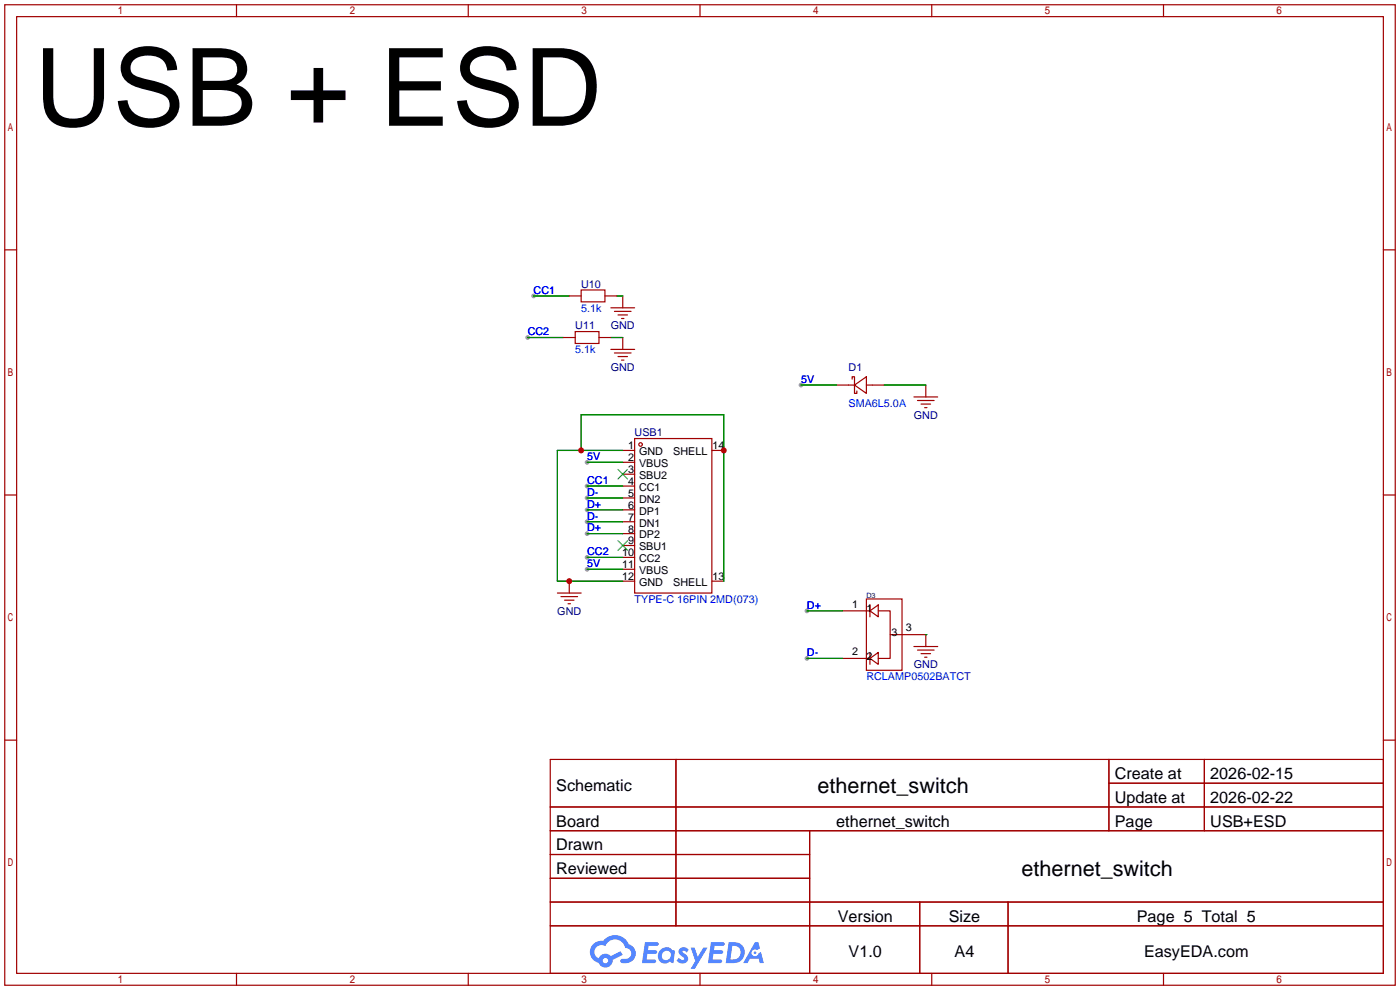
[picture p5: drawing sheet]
<svg xmlns="http://www.w3.org/2000/svg" width="299mm" height="212mm" viewBox="0 0 299 212" stroke-linecap="round" stroke-linejoin="round" font-family="sans-serif">
<g fill="#999">
<circle cx="125.5" cy="98.8" r=".51"/>
<circle cx="125.5" cy="121.7" r=".51"/>
<circle cx="171.2" cy="82.3" r=".51"/>
<circle cx="125.5" cy="103.9" r=".51"/>
<circle cx="125.5" cy="119.1" r=".51"/>
<circle cx="114" cy="63.2" r=".51"/>
<circle cx="112.8" cy="72.1" r=".51"/>
<circle cx="125.5" cy="109" r=".51"/>
<circle cx="125.5" cy="114" r=".51"/>
<circle cx="125.5" cy="111.5" r=".51"/>
<circle cx="125.5" cy="106.4" r=".51"/>
<circle cx="172.5" cy="130.6" r=".51"/>
<circle cx="172.5" cy="140.7" r=".51"/>
</g>
<g fill="none" stroke="#a10000" stroke-width=".25">
<path d="M1 1h297.2v209.6h-297.2zM3.6 3.6h292.1v204.4h-292.1zM50.5 1v2.6M100.1 1v2.6M149.6 1v2.6M199.1 1v2.6M248.7 1v2.6M1 53.4h2.6M295.7 53.4h2.5M1 105.8h2.6M295.7 105.8h2.5M1 158.2h2.6"/>
<path d="M295.7 158.2h2.5M117.6 162.3h178.1v45.7h-178.1zM117.6 172.5h178.1M117.6 177.5h178.1M144.5 162.3v35.6M173 177.5v30.5M237 162.3v15.2M237 167.4h58.7M257.4 162.3v15.2M117.6 182.6h55.4M117.6 192.8h178.1M117.6 187.7h55.4"/>
<path d="M117.6 197.9h178.1M196.6 192.8v15.2M215.4 192.8v15.2M50.5 208v2.6M100.1 208v2.6M149.6 208v2.6M199.1 208v2.6M248.7 208v2.6"/>
</g>
<g fill="#5487ff">
<path d="M145.3 202.7a1.3 1.3 0 0 1 1.9 .3l-.4 .6a.54 .54 0 0 0-.9-.2l.1 .2a1.34 1.34 0 0 1 .9 1.8 1.47 1.47 0 0 1-2.3-.1l.5-.6 .8 .5a.31 .31 0 0 0 .4-.3 .31 .31 0 0 0-.3-.4 1.12 1.12 0 0 1-.7-1.8z"/>
<path d="M147.6 202.5h.9l.6 2 1.2-2h.9l-2.7 4.6h-.9l1-1.7z"/>
<path d="M137.8 201.4h1.7a1.31 1.31 0 0 1 1.2 .2 .4 .4 0 0 1-.3 .5l-1.8 .1-.1 .9h1.6a.4 .4 0 0 1 .4 .4 .4 .4 0 0 1-.5 .4h-1.6l-.2 1.2h1.4a.46 .46 0 0 1 .5 0 .46 .46 0 0 1 .1 .5l-.4 .2h-2.6z"/>
<path d="M151.9 201.4h1.7a1.32 1.32 0 0 1 1.2 .2 .39 .39 0 0 1-.3 .5l-1.8 .1-.1 .9h1.6a.4 .4 0 0 1 .4 .4 .4 .4 0 0 1-.4 .4h-1.7l-.2 1.2h1.4a.46 .46 0 0 1 .5 0 .46 .46 0 0 1 .1 .5l-.4 .2h-2.6z"/>
<path d="M161.3 201.4h.8l.3 1.3-.6 .4a.75 .75 0 0 0-1.1 .3 .75 .75 0 0 0 .5 1 .75 .75 0 0 0 .9-.7l.5-.2 .6 2.3h-.8l-.3-.9h-1.8l-.5 .9h-1z"/>
<path d="M155.7 201.4l-.6 4.4h1.5a2.27 2.27 0 0 0 2.6-2.2 2.27 2.27 0 0 0-2.7-2.2zM156.5 202.1a1.5 1.5 0 0 1 1.8 1.6 1.5 1.5 0 0 1-1.9 1.4h-.3z"/>
<path d="M141.2 203a1.6 1.6 0 0 0-.3 2.3 1.6 1.6 0 0 0 2.3 .2l.7 .3 .3-2.4-.1-.3-.5-.1a1.58 1.58 0 0 0-2.4 0zM141.8 203.5a.98 .98 0 0 1 1.6 .4 .98 .98 0 0 1-1.1 1.3 .94 .94 0 0 1-.9-.7 .94 .94 0 0 1 .4-1z"/>
<path d="M126.8 201.8a2.37 2.37 0 0 0 1.1 4 1.54 1.54 0 0 0 1.8 1 1.54 1.54 0 0 0 1.2-1.6l2.2-1.1-.5-.8-2 1a1.57 1.57 0 0 0-2.7 .5 1.5 1.5 0 0 1-.7-2.1 1.5 1.5 0 0 1 2.2-.5 2.23 2.23 0 0 1 2.3-1.4 2.23 2.23 0 0 1 2 1.8 1.16 1.16 0 0 1 1.2 1.1 1.16 1.16 0 0 1-1.1 1.2h-.7a.47 .47 0 0 0-.5 .4 .47 .47 0 0 0 .4 .5 2.17 2.17 0 0 0 2.5-.9 2.17 2.17 0 0 0-.3-2.7l-.8-.4a3.2 3.2 0 0 0-5.5-.7l-1.1 .1zM128.8 205.3a.6 .6 0 0 1 1.2 0 .6 .6 0 0 1-1.2 0z"/>
<circle cx="161.4" cy="203.6" r=".28"/>
</g>
<g fill="none" stroke="#a10000" stroke-width=".25">
<path d="M120.4 72.1h2.5M121.7 63.2h2.5M122.9 70.9h5.1v2.5h-5.1zM124.2 62h5.1v2.5h-5.1zM128 72.1h2.6M129.3 63.2h2.5M130.6 65.8h5M130.6 74.7h5M131.3 66.5h3.6M131.3 75.4h3.6M132.1 67.3h2M132.1 76.2h2"/>
<path d="M132.8 68.1h.5M132.8 77h.5M133.1 63.2v2.6M133.1 72.1v2.6M133.1 96.3h2.5M133.1 98.8h2.5M135.6 93.7h16.5v33h-16.5zM152.1 96.3h2.6M178.8 82.3h3.8M182.1 81v-.5h.5v3.6h.5v-.5M182.6 82.3l2.6-1.8v3.6zM185.2 82.3h3.8"/>
<path d="M195.3 84.8h5.1M196.1 85.6h3.5M196.8 86.4h2.1M197.6 87.1h.5M197.9 82.3v2.5M133.1 101.3h2.5M133.1 103.9h2.5M133.1 106.4h2.5M133.1 109h2.5M133.1 111.5h2.5M133.1 114h2.5M133.1 116.6h2.5"/>
<path d="M133.1 119.1h2.5M119.1 126.7h5.1M119.9 127.5h3.5M120.6 128.3h2.1M121.4 129h.5M121.7 124.2v2.5M133.1 121.7h2.5M133.1 124.2h2.5M152.1 124.2h2.6M180.1 130.6h5.8M185.2 128h7.6v15.3h-7.6zM185.9 130.6l1.8-1.3v2.5z"/>
<path d="M185.9 129.3v2.5M185.9 139.4v2.6M187.7 130.6h2.5v10.1h-2.5M190.2 135.6h7.7v2.6M195.3 138.2h5.1M196.1 138.9h3.5M196.8 139.7h2.1M180.1 140.7h5.8M185.9 140.7l1.8-1.3v2.6zM197.6 140.5h.5"/>
<circle cx="136.9" cy="95" r=".38"/>
</g>
<path d="M132.1 100.3l2 2.1M132.1 115.6l2 2M134.1 100.3l-2 2.1M134.1 115.6l-2 2" fill="none" stroke="#3c3" stroke-width=".25"/>
<g fill="none" stroke="#008700" stroke-width=".25">
<path d="M112.8 72.1h7.6M114 63.2h7.7M130.6 72.1h2.5M131.8 63.2h1.3M124.2 96.3v-7.7h30.5v35.6M125.5 98.8h7.6M133.1 96.3h-14v27.9h14M171.2 82.3h7.6M189 82.3h8.9M125.5 103.9h7.6M125.5 119.1h7.6M125.5 109h7.6"/>
<path d="M125.5 114h7.6M125.5 111.5h7.6M125.5 106.4h7.6M125.5 121.7h7.6M172.5 130.6h7.6M197.9 135.6h.1M172.5 140.7h7.6"/>
</g>
<g fill="#c00">
<circle cx="124.2" cy="96.3" r=".63"/>
<circle cx="154.7" cy="96.3" r=".63"/>
<circle cx="121.7" cy="124.2" r=".63"/>
</g>
<text font-size="23.1" x="7.4" y="26.9">USB + ESD</text>
<g font-size="4.6">
<text x="174.7" y="169.4">ethernet_switch</text>
<text x="218.3" y="187.2">ethernet_switch</text>
</g>
<g font-size="3.5">
<text x="238.3" y="166.5">Create at</text>
<text x="258.7" y="166.5">2026-02-15</text>
<text x="118.9" y="169.1">Schematic</text>
<text x="238.3" y="171.6">Update at</text>
<text x="258.7" y="171.6">2026-02-22</text>
<text x="118.9" y="176.7">Board</text>
<text x="178.7" y="176.7">ethernet_switch</text>
<text x="238.3" y="176.7">Page</text>
<text x="258.7" y="176.7">USB+ESD</text>
<text x="118.9" y="181.8">Drawn</text>
<text x="118.9" y="186.8">Reviewed</text>
<text x="179.1" y="197">Version</text>
<text x="202.8" y="197">Size</text>
<text x="243" y="197">Page 5 Total 5</text>
<text x="181.4" y="204.6">V1.0</text>
<text x="204" y="204.6">A4</text>
<text x="244.5" y="204.6">EasyEDA.com</text>
</g>
<g font-size="2.3" fill="#00f">
<text x="114" y="62.8">CC1</text>
<text x="112.8" y="71.7">CC2</text>
<text x="124.2" y="66.6">5.1k</text>
<text x="122.9" y="75.5">5.1k</text>
<text x="171.2" y="81.8">5V</text>
<text x="181.4" y="86.9">SMA6L5.0A</text>
<text x="125.5" y="98.3">5V</text>
<text x="125.5" y="103.4">CC1</text>
<text x="125.5" y="106">D-</text>
<text x="125.5" y="108.5">D+</text>
<text x="125.5" y="113.6">D+</text>
<text x="125.5" y="111">D-</text>
<text x="125.5" y="118.7">CC2</text>
<text x="125.5" y="121.2">5V</text>
<text x="135.6" y="128.8">TYPE-C 16PIN 2MD(073)</text>
<text x="172.5" y="130.1">D+</text>
<text x="172.5" y="140.3">D-</text>
<text x="185.2" y="145.3">RCLAMP0502BATCT</text>
</g>
<g font-size="2.3" fill="#000080">
<text x="124.2" y="61.5">U10</text>
<text x="122.9" y="70.4">U11</text>
<text x="130.5" y="70.4">GND</text>
<text x="130.5" y="79.3">GND</text>
<text x="181.4" y="79.3">D1</text>
<text x="195.3" y="89.5">GND</text>
<text x="135.6" y="93.3">USB1</text>
<text x="119.1" y="131.4">GND</text>
<text x="195.3" y="142.8">GND</text>
</g>
<g font-size="2.3">
<text x="134.2" y="96">1</text>
<text x="134.2" y="98.6">2</text>
<text x="134.2" y="101.1">3</text>
<text x="136.6" y="97.3">GND</text>
<text x="136.6" y="99.8">VBUS</text>
<text x="143.9" y="97.3">SHELL</text>
<text x="152.3" y="96">14</text>
<text x="134.2" y="103.7">4</text>
<text x="134.2" y="106.2">5</text>
<text x="136.6" y="102.4">SBU2</text>
<text x="136.6" y="104.9">CC1</text>
<text x="136.6" y="107.5">DN2</text>
<text x="134.2" y="108.7">6</text>
<text x="134.2" y="111.3">7</text>
<text x="134.2" y="113.8">8</text>
<text x="136.6" y="110">DP1</text>
<text x="136.6" y="112.5">DN1</text>
<text x="132.9" y="118.9">10</text>
<text x="134.2" y="116.4">9</text>
<text x="136.6" y="115.1">DP2</text>
<text x="136.6" y="117.6">SBU1</text>
<text x="132.9" y="121.4">11</text>
<text x="132.9" y="124">12</text>
<text x="136.6" y="120.2">CC2</text>
<text x="136.6" y="122.7">VBUS</text>
<text x="136.6" y="125.2">GND</text>
<text x="143.9" y="125.2">SHELL</text>
<text x="152.3" y="124">13</text>
<text x="182.1" y="129.8">1</text>
<text x="185.2" y="130.9">1</text>
<text x="190.5" y="135.9">3</text>
<text x="193.6" y="134.9">3</text>
<text x="182.1" y="140">2</text>
<text x="185.2" y="141">2</text>
</g>
<text font-size="1.6" fill="#000080" x="185.2" y="127.7">D3</text>
</svg>
